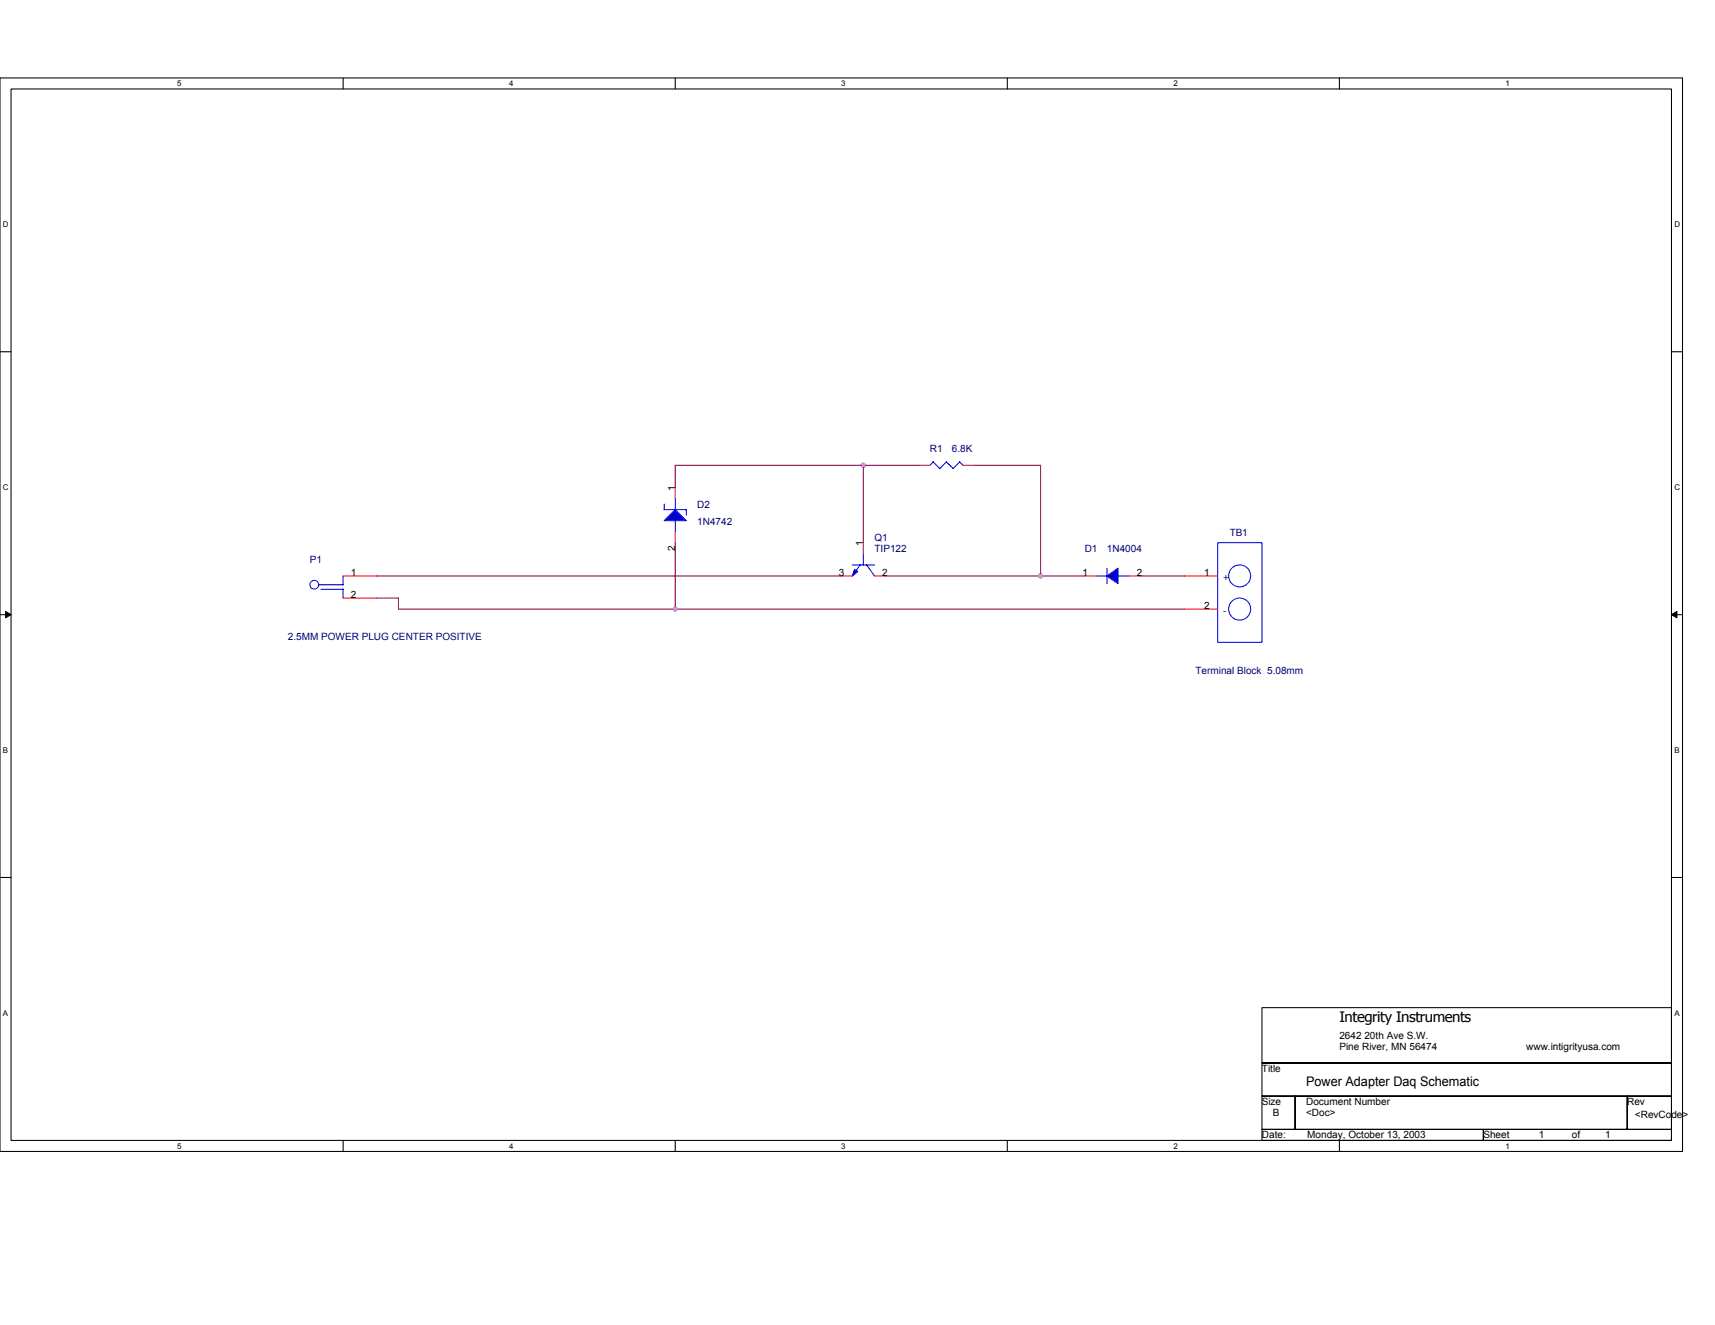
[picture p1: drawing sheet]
<svg xmlns="http://www.w3.org/2000/svg" width="279mm" height="216mm" viewBox="0 0 279 216" stroke-linecap="round" stroke-linejoin="round" font-family="sans-serif">
<path d="M0 12.7h274.1v174.9h-274.1zM1.8 14.5h270.5v171.3h-270.5z" fill="none" stroke="#000" stroke-width=".17"/>
<g fill="#fff">
<path d="M28.9 12.9h.7v1.4h-.7z"/>
<path d="M28.9 186h.7v1.5h-.7z"/>
</g>
<path d="M55.9 12.7v1.8M55.9 185.8v1.8" fill="none" stroke="#000" stroke-width=".17"/>
<g fill="#fff">
<path d="M83 12.9h.7v1.4h-.7z"/>
<path d="M83 186h.7v1.5h-.7z"/>
</g>
<path d="M110 12.7v1.8M110 185.8v1.8" fill="none" stroke="#000" stroke-width=".17"/>
<g fill="#fff">
<path d="M137.1 12.9h.7v1.4h-.7z"/>
<path d="M137.1 186h.7v1.5h-.7z"/>
</g>
<path d="M164.1 12.7v1.8M164.1 185.8v1.8" fill="none" stroke="#000" stroke-width=".17"/>
<g fill="#fff">
<path d="M191.2 12.9h.7v1.4h-.7z"/>
<path d="M191.2 186h.7v1.5h-.7z"/>
</g>
<path d="M218.2 12.7v1.8M218.2 185.8v1.8" fill="none" stroke="#000" stroke-width=".17"/>
<g fill="#fff">
<path d="M245.3 12.9h.7v1.4h-.7z"/>
<path d="M245.3 186h.7v1.5h-.7z"/>
<path d="M.5 35.9h.9v1.4h-.9z"/>
<path d="M272.8 35.9h.9v1.4h-.9z"/>
<path d="M.5 78.7h.9v1.5h-.9z"/>
<path d="M272.8 78.7h.9v1.5h-.9z"/>
</g>
<path d="M0 57.3h1.8M272.3 57.3h1.8" fill="none" stroke="#000" stroke-width=".17"/>
<g fill="#fff">
<path d="M.5 121.6h.8v1.4h-.8z"/>
<path d="M272.8 121.6h.8v1.4h-.8z"/>
</g>
<path d="M0 100.2h1.8M272.3 100.2h1.8" fill="none" stroke="#000" stroke-width=".17"/>
<path d="M.9 99.6l.9 .6-.9 .5zM272.3 100.2l.9-.6v1.1z" fill="#000" stroke="#000" stroke-width=".16"/>
<g fill="#fff">
<path d="M.5 164.4h.8v1.4h-.8z"/>
<path d="M272.8 164.4h.8v1.4h-.8z"/>
</g>
<path d="M0 143h1.8M272.3 143h1.8M205.6 164.2h66.7v9h-66.7zM205.6 173.2h66.7v5.4h-66.7zM205.6 178.6h5.4v5.4h-5.4zM211 178.6h54.1v5.4h-54.1zM265.1 178.6h7.2v5.4h-7.2zM205.6 184h36.1v1.8h-36.1zM241.7 184h30.6v1.8h-30.6z" fill="none" stroke="#000" stroke-width=".17"/>
<g fill="none" stroke="#00f" stroke-width=".17">
<path d="M152 75.2l-.5 .6M154.2 75.3l1.1 1.1M154.2 75.2l-1.1 1.2-1.1-1.1M156.4 75.3l.5 .5M156.4 75.2l-1.1 1.1M52.3 96h3.6v1.5M55.9 93.8v1.5h-4M108.2 82.1v1l3.6-.1M110 81.2v1.8M110 84.8v1.8M111.8 83v.9M138.8 92.1h3.7"/>
<path d="M140.1 92.1l-1.3 1.8M140.7 90.2v1.9M141.2 92l1.3 1.9M178.5 93.9h1.8M180.3 92.6v2.5M182.1 93.9h1.8M198.4 88.4h7.2v16.3h-7.2z"/>
<circle cx="51.2" cy="95.3" r=".72"/>
<circle cx="202" cy="99.2" r="1.8"/>
<circle cx="202" cy="93.8" r="1.79"/>
</g>
<g fill="#00f" stroke="#00f" stroke-width=".17">
<path d="M139.2 92.8l.6 .3-.9 .8z" fill-rule="evenodd"/>
<path d="M180.3 93.9l1.8-1.3v2.5z" fill-rule="evenodd"/>
<path d="M108.2 84.8l1.8-1.8 1.8 1.8z" fill-rule="evenodd"/>
</g>
<g fill="none" stroke="#f00" stroke-width=".17">
<path d="M110 79.4v1.8M149.7 75.8h1.8M156.9 75.8h1.8M55.9 93.9h5.4M55.9 97.5h5.4M110 86.6v1.8M137.1 93.9h1.8M140.7 88.4v1.8M142.5 93.9h1.8M176.7 93.9h1.8M183.9 93.9h1.8M193 93.9h5.4"/>
<path d="M193 99.3h5.4"/>
</g>
<path d="M140.7 75.8v12.7M149.7 75.8h-39.7v3.6M158.7 75.8h10.8M169.5 75.8v18.1M61.3 93.9h75.8M61.3 97.5h3.6v1.8h128.1M110 88.4v10.9M144.3 93.9h32.4M185.7 93.9h7.3" fill="none" stroke="#800040" stroke-width=".17"/>
<g fill="#f0f" stroke="#f0f" stroke-width=".17">
<circle cx="140.6" cy="75.8" r=".35"/>
<circle cx="169.5" cy="93.8" r=".35"/>
<circle cx="110" cy="99.2" r=".35"/>
</g>
<text font-size="2.3" x="218.2" y="166.5">Integrity Instruments</text>
<text font-size="2.2" x="212.8" y="177">Power Adapter Daq Schematic</text>
<g font-size="1.6" fill="#000080">
<text x="151.5" y="73.7">R1</text>
<text x="155.1" y="73.7">6.8K</text>
<text x="113.6" y="82.7">D2</text>
<text x="113.6" y="85.6">1N4742</text>
<text x="142.5" y="88.1">Q1</text>
<text x="142.5" y="89.9">TIP122</text>
<text x="176.7" y="89.9">D1</text>
<text x="180.3" y="89.9">1N4004</text>
<text x="200.4" y="87.4">TB1</text>
<text x="50.5" y="91.7">P1</text>
<text x="46.9" y="104.4">2.5MM POWER PLUG CENTER POSITIVE</text>
<text x="194.8" y="109.7">Terminal Block 5.08mm</text>
</g>
<g font-size="1.6">
<text x="110" y="79.9" transform="rotate(-90 110 79.9)">1</text>
<text x="110" y="89.8" transform="rotate(-90 110 89.8)">2</text>
<text x="140.6" y="89" transform="rotate(-90 140.6 89)">1</text>
<text x="57.2" y="93.8">1</text>
<text x="136.7" y="93.8">3</text>
<text x="143.7" y="93.8">2</text>
<text x="176.4" y="93.8">1</text>
<text x="185.2" y="93.8">2</text>
<text x="196.2" y="93.8">1</text>
<text x="57.2" y="97.4">2</text>
<text x="196.2" y="99.2">2</text>
<text x="218.2" y="169.3">2642 20th Ave S.W.</text>
<text x="218.2" y="171.1">Pine River, MN 56474</text>
<text x="248.7" y="171.1">www.intigrityusa.com</text>
<text x="205.6" y="174.7">Title</text>
<text x="205.6" y="180.1">Size</text>
<text x="205.6" y="185.5">Date:</text>
<text x="207.4" y="181.9">B</text>
<text x="212.8" y="180.1">Document Number</text>
<text x="212.8" y="181.9">&lt;Doc&gt;</text>
<text x="213" y="185.5">Monday, October 13, 2003</text>
<text x="241.7" y="185.5">Sheet</text>
<text x="250.7" y="185.5">1</text>
<text x="256.1" y="185.5">of</text>
<text x="261.5" y="185.5">1</text>
<text x="265.1" y="180.1">Rev</text>
<text x="266.4" y="182.2">&lt;RevCode&gt;</text>
</g>
<g font-size="1.6" fill="#004080">
<text x="199.3" y="94.6">+</text>
<text x="199.3" y="100">-</text>
</g>
<g font-size="1.3">
<text x="28.9" y="14.1">5</text>
<text x="83" y="14.1">4</text>
<text x="137.1" y="14.1">3</text>
<text x="191.2" y="14.1">2</text>
<text x="245.3" y="14.1">1</text>
<text x=".5" y="37.1">D</text>
<text x="272.8" y="37.1">D</text>
<text x=".5" y="79.9">C</text>
<text x="272.8" y="79.9">C</text>
<text x=".5" y="122.7">B</text>
<text x="272.8" y="122.7">B</text>
<text x=".5" y="165.5">A</text>
<text x="272.8" y="165.5">A</text>
<text x="28.9" y="187.2">5</text>
<text x="83" y="187.2">4</text>
<text x="137.1" y="187.2">3</text>
<text x="191.2" y="187.2">2</text>
<text x="245.3" y="187.2">1</text>
</g>
</svg>
